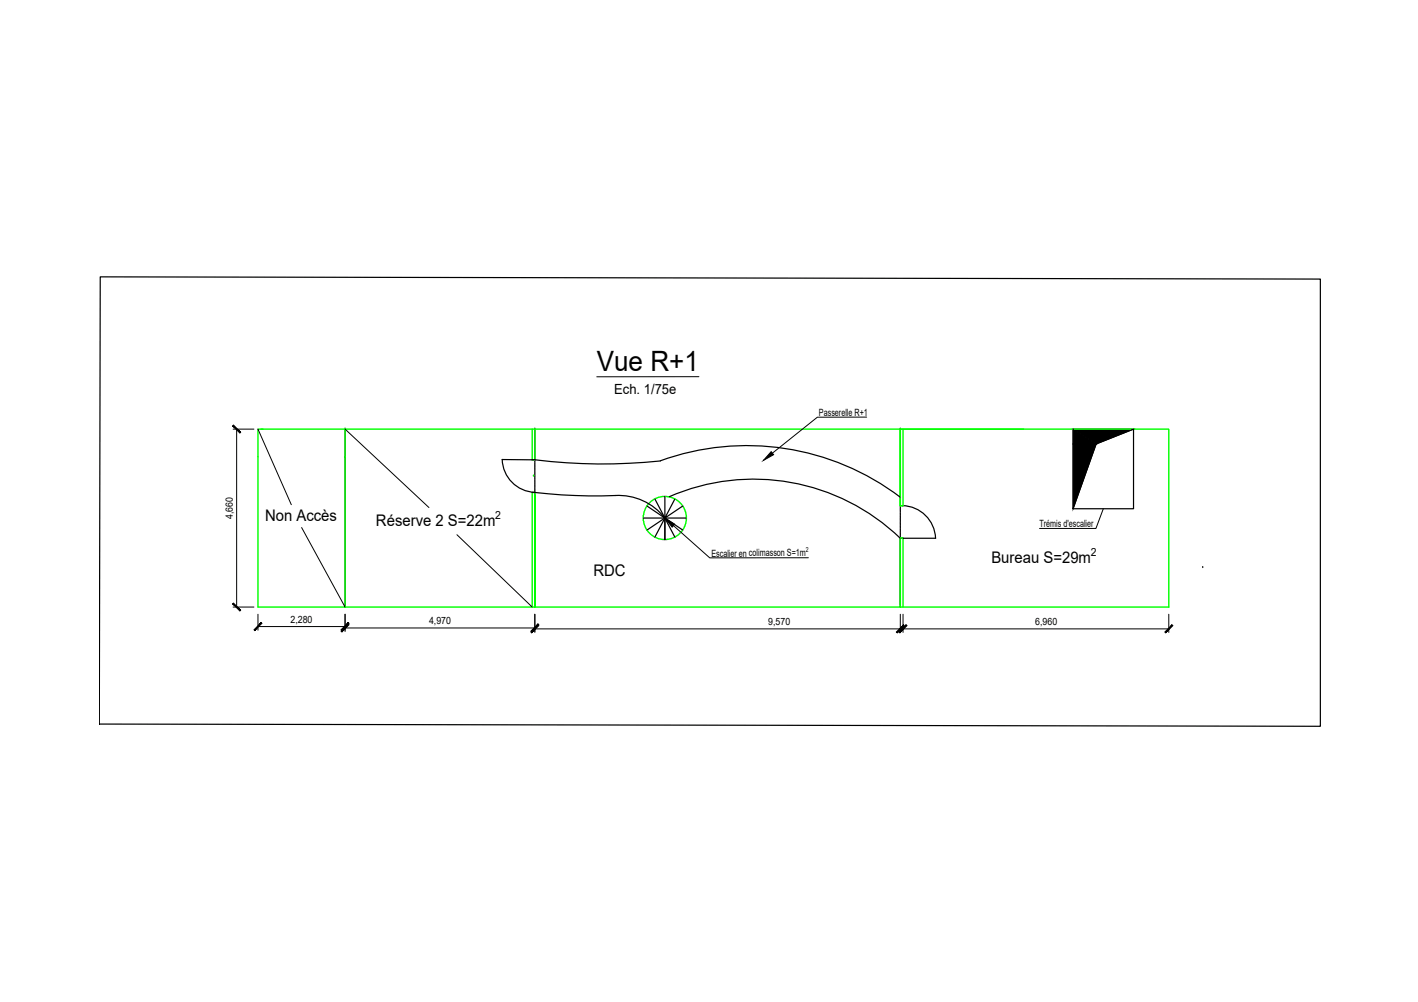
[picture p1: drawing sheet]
<svg xmlns="http://www.w3.org/2000/svg" width="297mm" height="210mm" viewBox="0 0 297 210" stroke-linecap="round" stroke-linejoin="round" font-family="sans-serif">
<!-- layer: 005RZB_BETON_Vu -->
<g fill="none" stroke="#0f0" stroke-width=".3">
<path d="M54.7 89.9h.4M72.3 89.9v37.3M111.5 89.9v6.4h.5v-6.4M111.8 99.7h.1M188.6 89.9h56.2v37.3h-56.2v-14.4h.6h-.6v14.4h-134.6v-37.3h160.4M189.2 89.9v16h-.6v-16v16h.6M112 103.7v23.5v-24h-.5v24M189.2 112.8v14.4"/>
<circle cx="139.3" cy="108.5" r="4.5"/>
</g>
<!-- layer: 0 -->
<g fill="none" stroke="#000" stroke-width=".25">
<path d="M21 58l255.6 .5v93.6l-255.8-.4zM72.3 99.8h.1M72.3 99.5h.1M72.3 99.2h.1M72.3 98.9h.1M72.3 98.6h.1M72.3 98.3h.1M72.3 98h.1M72.3 97.7h.1M72.3 97.4h.1M72.3 97.1h.1M72.3 96.8h.1"/>
<path d="M72.3 96.5h.1M72.3 96.2h.1M72.3 95.9h.1M72.3 95.6h.1M72.3 95.3h.1M72.3 95h.1M72.3 94.7h.1M72.3 94.4h.1M72.3 94.1h.1M72.3 93.8h.1M72.3 93.5h.1M72.3 93.2h.1"/>
<path d="M72.3 92.9h.1M72.3 92.6h.1M72.3 92.3h.1M72.3 92h.1M72.3 91.7h.1M72.3 91.4h.1M72.3 91.1h.1M72.3 90.8h.1M72.3 90.5h.1M72.3 90.2h.1M72.3 89.9h.1M112 99.8h.1"/>
<path d="M112 99.5h.1M112 99.2h.1M112 98.9h.1M112 98.6h.1M112 98.3h.1M112 98h.1M112 97.7h.1M112 97.4h.1M112 97.1h.1M112 96.8h.1M112 96.5h.1M112 96.2h.1"/>
<path d="M112 95.9h.1M112 95.6h.1M112 95.3h.1M112 95h.1M112 94.7h.1M112 94.4h.1M112 94.1h.1M112 93.8h.1M112 93.5h.1M112 93.2h.1M112 92.9h.1M112 92.6h.1"/>
<path d="M112 92.3h.1M112 92h.1M112 91.7h.1M112 91.4h.1M112 91.1h.1M112 90.8h.1M112 90.5h.1M112 90.2h.1M112 89.9h.1M112 96.3l-6.8-.1a7.1 7.1 0 0 0 6.8 6.9M112.1 96.3a114.6 114.6 0 0 0 26.2 .3M138.3 96.5a53.2 53.2 0 0 1 50.3 7.7"/>
<path d="M188.6 99.8h.1M188.6 99.5h.1M188.6 99.2h.1M188.6 98.9h.1M188.6 98.6h.1M188.6 98.3h.1M188.6 98h.1M188.6 97.7h.1M188.6 97.4h.1M188.6 97.1h.1M188.6 96.8h.1M188.6 96.5h.1"/>
<path d="M188.6 96.2h.1M188.6 95.9h.1M188.6 95.6h.1M188.6 95.3h.1M188.6 95h.1M188.6 94.7h.1M188.6 94.4h.1M188.6 94.1h.1M188.6 93.8h.1M188.6 93.5h.1M188.6 93.2h.1M188.6 92.9h.1"/>
<path d="M188.6 92.6h.1M188.6 92.3h.1M188.6 92h.1M188.6 91.7h.1M188.6 91.4h.1M188.6 91.1h.1M188.6 90.8h.1M188.6 90.5h.1M188.6 90.2h.1M188.6 89.9h.1M224.8 89.9v16.7h12.6v-16.7l-7.8 3.1-4.8 13.6M72.3 119.9h.1"/>
<path d="M72.3 119.6h.1M72.3 119.3h.1M72.3 119h.1M72.3 118.7h.1M72.3 118.4h.1M72.3 118.1h.1M72.3 117.8h.1M72.3 117.5h.1M72.3 117.2h.1M72.3 116.9h.1M72.3 116.6h.1M72.3 116.3h.1"/>
<path d="M72.3 116h.1M72.3 115.7h.1M72.3 115.4h.1M72.3 115.1h.1M72.3 114.8h.1M72.3 114.5h.1M72.3 114.2h.1M72.3 113.9h.1M72.3 113.6h.1M72.3 113.3h.1M72.3 113h.1M72.3 112.7h.1"/>
<path d="M72.3 112.4h.1M72.3 112.1h.1M72.3 111.8h.1M72.3 111.5h.1M72.3 111.2h.1M72.3 110.9h.1M72.3 110.6h.1M72.3 110.3h.1M72.3 110h.1M72.3 109.7h.1M72.3 109.4h.1M72.3 109.1h.1"/>
<path d="M72.3 108.8h.1M72.3 108.5h.1M72.3 108.2h.1M72.3 107.9h.1M72.3 107.6h.1M72.3 107.3h.1M72.3 107h.1M72.3 106.7h.1M72.3 106.4h.1M72.3 106.1h.1M72.3 105.8h.1M72.3 105.5h.1"/>
<path d="M72.3 105.2h.1M72.3 104.9h.1M72.3 104.6h.1M72.3 104.3h.1M72.3 104h.1M72.3 103.7h.1M72.3 103.4h.1M72.3 103.1h.1M72.3 102.8h.1M72.3 102.5h.1M72.3 102.2h.1M72.3 101.9h.1"/>
<path d="M72.3 101.6h.1M72.3 101.3h.1M72.3 101h.1M72.3 100.7h.1M72.3 100.4h.1M72.3 100.1h.1M112 119.9h.1M112 119.6h.1M112 119.3h.1M112 119h.1M112 118.7h.1M112 118.4h.1"/>
<path d="M112 118.1h.1M112 117.8h.1M112 117.5h.1M112 117.2h.1M112 116.9h.1M112 116.6h.1M112 116.3h.1M112 116h.1M112 115.7h.1M112 115.4h.1M112 115.1h.1M112 114.8h.1"/>
<path d="M112 114.5h.1M112 114.2h.1M112 113.9h.1M112 113.6h.1M112 113.3h.1M112 113h.1M112 112.7h.1M112 112.4h.1M112 112.1h.1M112 111.8h.1M112 111.5h.1M112 111.2h.1"/>
<path d="M112 110.9h.1M112 110.6h.1M112 110.3h.1M112 110h.1M112 109.7h.1M112 109.4h.1M112 109.1h.1M112 108.8h.1M112 108.5h.1M112 108.2h.1M112 107.9h.1M112 107.6h.1"/>
<path d="M112 107.3h.1M112 107h.1M112 106.7h.1M112 106.4h.1M112 106.1h.1M112 105.8h.1M112 105.5h.1M112 105.2h.1M112 104.9h.1M112 104.6h.1M112 104.3h.1M112 104h.1"/>
<path d="M112 103.7h.1M112 103.4h.1M112 103.1h.1M112 102.8h.1M112 102.5h.1M112 102.2h.1M112 101.9h.1M112 101.6h.1M112 101.3h.1M112 101h.1M112 100.7h.1M112 100.4h.1"/>
<path d="M112 100.1h.1M112.1 103.2l5.6 .5 8.4 .2a18.7 18.7 0 0 1 7.1 .4 12.3 12.3 0 0 1 6.1 4.2l2.1 4M134.8 108.5h9M137.2 104.5l2.1 4-3.8-2.5M139.3 104v9v-4.5l-3.8 2.5M140.1 104.1a44.3 44.3 0 0 1 48.5 8.7M141.4 104.5l-2.1 4 3.7-2.5M143 111l-3.7-2.5-2.1 4M188.6 119.9h.1M188.6 119.6h.1M188.6 119.3h.1M188.6 119h.1"/>
<path d="M188.6 118.7h.1M188.6 118.4h.1M188.6 118.1h.1M188.6 117.8h.1M188.6 117.5h.1M188.6 117.2h.1M188.6 116.9h.1M188.6 116.6h.1M188.6 116.3h.1M188.6 116h.1M188.6 115.7h.1M188.6 115.4h.1"/>
<path d="M188.6 115.1h.1M188.6 114.8h.1M188.6 114.5h.1M188.6 114.2h.1M188.6 113.9h.1M188.6 113.6h.1M188.6 113.3h.1M188.6 113h.1M188.6 112.7h.1M188.6 112.4h.1M188.6 112.1h.1M188.6 111.8h.1"/>
<path d="M188.6 111.5h.1M188.6 111.2h.1M188.6 110.9h.1M188.6 110.6h.1M188.6 110.3h.1M188.6 110h.1M188.6 109.7h.1M188.6 109.4h.1M188.6 109.1h.1M188.6 108.8h.1M188.6 108.5h.1M188.6 108.2h.1"/>
<path d="M188.6 107.9h.1M188.6 107.6h.1M188.6 107.3h.1M188.6 107h.1M188.6 106.7h.1M188.6 106.4h.1M188.6 106.1h.1M188.6 105.8h.1M188.6 105.5h.1M188.6 105.2h.1M188.6 104.9h.1M188.6 104.6h.1"/>
<path d="M188.6 104.3h.1M188.6 104h.1M188.6 103.7h.1M188.6 103.4h.1M188.6 103.1h.1M188.6 102.8h.1M188.6 102.5h.1M188.6 102.2h.1M188.6 101.9h.1M188.6 101.6h.1M188.6 101.3h.1M188.6 101h.1"/>
<path d="M188.6 100.7h.1M188.6 100.4h.1M188.6 100.1h.1M189.1 105.9a7.1 7.1 0 0 1 6.9 6.8M189.2 112.8h6.8M251.9 118.9h.1M72.3 127.2h.1M72.3 126.8h.1M72.3 126.5h.1M72.3 126.2h.1M72.3 125.9h.1M72.3 125.6h.1"/>
<path d="M72.3 125.3h.1M72.3 125h.1M72.3 124.7h.1M72.3 124.4h.1M72.3 124.1h.1M72.3 123.8h.1M72.3 123.5h.1M72.3 123.2h.1M72.3 122.9h.1M72.3 122.6h.1M72.3 122.3h.1M72.3 122h.1"/>
<path d="M72.3 121.7h.1M72.3 121.4h.1M72.3 121.1h.1M72.3 120.8h.1M72.3 120.5h.1M72.3 120.2h.1M112 127.2h.1M112 126.8h.1M112 126.5h.1M112 126.2h.1M112 125.9h.1M112 125.6h.1"/>
<path d="M112 125.3h.1M112 125h.1M112 124.7h.1M112 124.4h.1M112 124.1h.1M112 123.8h.1M112 123.5h.1M112 123.2h.1M112 122.9h.1M112 122.6h.1M112 122.3h.1M112 122h.1"/>
<path d="M112 121.7h.1M112 121.4h.1M112 121.1h.1M112 120.8h.1M112 120.5h.1M112 120.2h.1M188.6 127.2h.1M188.6 126.8h.1M188.6 126.5h.1M188.6 126.2h.1M188.6 125.9h.1M188.6 125.6h.1"/>
<path d="M188.6 125.3h.1M188.6 125h.1M188.6 124.7h.1M188.6 124.4h.1M188.6 124.1h.1M188.6 123.8h.1M188.6 123.5h.1M188.6 123.2h.1M188.6 122.9h.1M188.6 122.6h.1M188.6 122.3h.1M188.6 122h.1"/>
<path d="M188.6 121.7h.1M188.6 121.4h.1M188.6 121.1h.1M188.6 120.8h.1M188.6 120.5h.1M188.6 120.2h.1"/>
</g>
<!-- layer: 160RZB_TEXT_0050 -->
<path d="M146.4 78.9h-21.4M54 89.9l7 15.8M72.3 89.9l17.6 16.4M63.2 110.5l9.1 16.7M95.7 112l15.8 15.2" fill="none" stroke="#000" stroke-width=".21"/>
<!-- layer: 140RZB_COT_0075 -->
<g fill="none" stroke="#000" stroke-width=".21">
<path d="M48.8 89.9h4.4M49.6 89.9v37.3M181.5 87.4h-10.3l-9.4 7.5M141.1 110.1l7.6 6.8 20.6-.1M231.1 106.6l-1.5 4.1h-11.8M48.8 127.2h4.4M54 128.7v3.3M54 131.3h18.3M72.3 128.7v3.6M72.3 131.6h39.7M112 128.7v3.8M112 131.7h76.6"/>
<path d="M188.6 128.7v3.8M189.2 131.7h55.6M189.2 128.7v3.8M244.8 128.7v3.8"/>
</g>
<!-- layer: 0 -->
<g fill="#000" stroke="#000" stroke-width=".21">
<path d="M48.7 89.2l1.5 1.5 .2-.1zM48.7 89.2l.2-.2 1.5 1.6z"/>
<path d="M48.7 126.5l1.7 1.3-1.5-1.5zM48.7 126.5l1.7 1.3-.2 .2z"/>
<path d="M54.7 130.4l-1.3 1.7 1.5-1.5zM54.7 130.4l-1.3 1.7-.2-.2z"/>
<path d="M71.4 131.9l.2 .2 1.3-1.7zM72.9 130.4l.2 .2-1.5 1.5z"/>
<path d="M72.9 130.7l-1.3 1.7 1.5-1.5zM71.4 132.2l1.5-1.5-1.3 1.7z"/>
<path d="M111.2 132.2l.2 .2 1.3-1.7zM112.7 130.7l.2 .2-1.5 1.5z"/>
<path d="M112.7 130.9l-1.3 1.7 1.5-1.5zM112.7 130.9l-1.3 1.7-.2-.2z"/>
<path d="M189.3 130.9l-1.5 1.5 .1 .2zM189.3 130.9l.1 .2-1.5 1.5z"/>
<path d="M189.8 130.9l-1.3 1.7 1.5-1.5zM189.8 130.9l-1.3 1.7-.2-.2z"/>
<path d="M245.5 130.9l-1.5 1.5 .2 .2zM245.5 130.9l.2 .2-1.5 1.5z"/>
</g>
<!-- layer: 005RZB_BETON_Vu -->
<g fill="#000" stroke="#000" stroke-width=".21">
<path d="M224.8 89.9h12.6l-7.8 3.1z"/>
<path d="M224.8 89.9v3.1h4.8zM224.8 93h4.8l-4.8 13.6z"/>
</g>
<!-- layer: 140RZB_COT_0075 -->
<path d="M161.5 94.6l.6 .7-2.2 1.1zM139.3 108.5l2 1.3-.5 .6z" fill="#000" stroke="#000" stroke-width=".21"/>
<text font-size="5.9" x="125" y="77.7">Vue R+1</text>
<g font-size="3.4">
<text x="55.5" y="109.2">Non Accès</text>
<text x="78.8" y="110.1">Réserve 2 S=22m</text>
<text x="207.7" y="117.9">Bureau S=29m</text>
<text x="124.3" y="120.7">RDC</text>
</g>
<text font-size="2.9" x="128.7" y="82.6">Ech. 1/75e</text>
<g font-size="2.3">
<text x="103.7" y="108.6">2</text>
<text x="228.5" y="116.4">2</text>
</g>
<g font-size="2.1">
<text x="171.6" y="87.1">Passerelle R+1</text>
<text x="48.7" y="108.7" transform="rotate(-90 48.7 108.7)">4,660</text>
<text x="217.7" y="110.4">Trémis d'escalier</text>
<text x="149" y="116.6">Escalier en colimasson S=1m</text>
<text x="60.9" y="130.4">2,280</text>
<text x="89.9" y="130.7">4,970</text>
<text x="160.9" y="130.9">9,570</text>
<text x="216.9" y="130.9">6,960</text>
</g>
<text font-size="1.5" x="168.8" y="115.6">2</text>
</svg>
